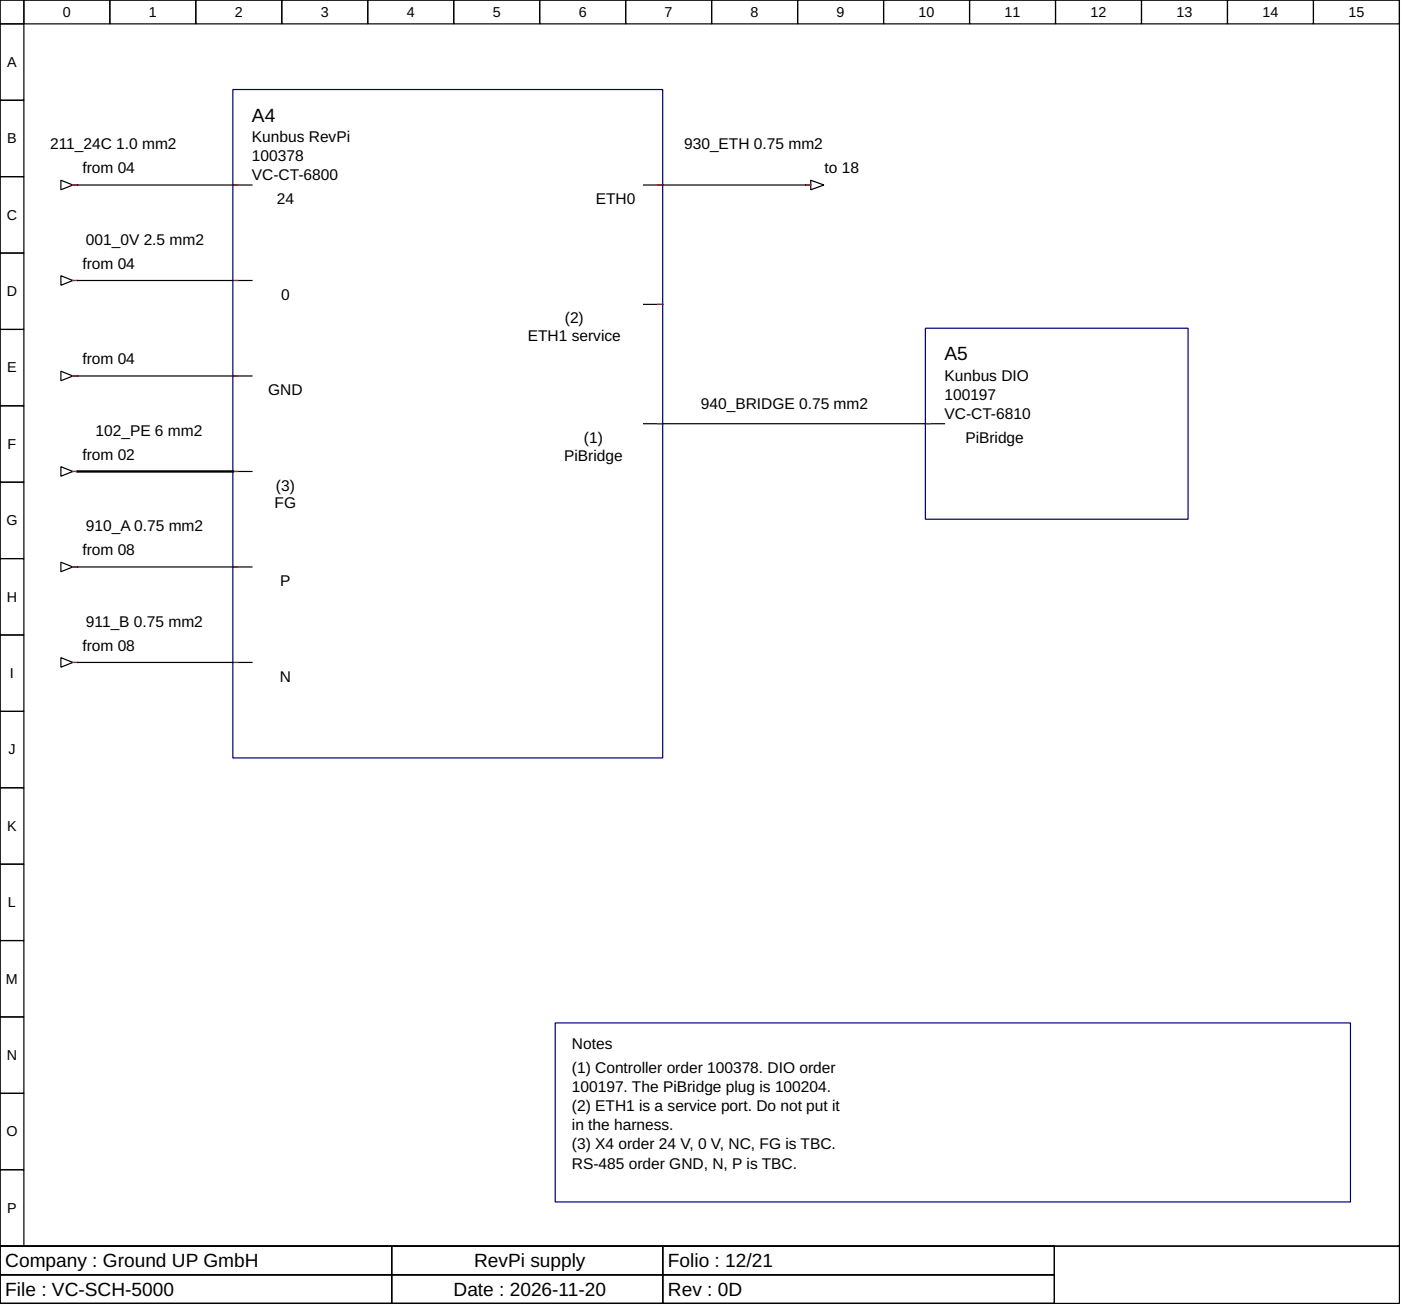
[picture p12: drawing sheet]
<svg xmlns="http://www.w3.org/2000/svg" width="310mm" height="289mm" viewBox="0 0 310 289" stroke-linecap="round" stroke-linejoin="round" font-family="sans-serif">
<g fill="none" stroke="#000" stroke-width=".26">
<path d="M0 0h310.1v276.2h-310.1zM0 0h5.3v5.3h-5.3zM0 5.3h5.3v16.9h-5.3zM5.3 0h19v5.3h-19zM24.3 0h19.1v5.3h-19.1zM43.4 0h19v5.3h-19zM62.4 0h19.1v5.3h-19.1zM81.5 0h19v5.3h-19zM100.5 0h19.1v5.3h-19.1zM119.6 0h19v5.3h-19zM138.6 0h19.1v5.3h-19.1zM157.7 0h19v5.3h-19z"/>
<path d="M176.7 0h19.1v5.3h-19.1zM195.8 0h19v5.3h-19zM214.8 0h19.1v5.3h-19.1zM233.9 0h19v5.3h-19zM252.9 0h19.1v5.3h-19.1zM272 0h19v5.3h-19zM291 0h19.1v5.3h-19.1zM0 22.2h5.3v17h-5.3zM0 39.2h5.3v16.9h-5.3zM13.5 40l2.6 1-2.6 1.1zM179.7 40l2.9 1-2.9 1.1zM0 56.1h5.3v16.9h-5.3z"/>
<path d="M16.1 41h.8M17.2 41h38.6M142.6 41h36M178.9 41h.8M0 73h5.3v17h-5.3zM13.5 61.1l2.6 1.1-2.6 1zM16.1 62.2h.8M17.2 62.2h38.6M142.6 67.5h4.2M0 90h5.3v16.9h-5.3zM13.5 82.3l2.6 1-2.6 1.1zM16.1 83.3h.8"/>
<path d="M17.2 83.3h38.6M142.6 93.9h66.7M0 106.9h5.3v16.9h-5.3zM13.5 103.5l2.6 1-2.6 1.1zM16.1 104.5h.8M51.6 104.5h4.2M0 123.8h5.3v17h-5.3zM13.5 124.6l2.6 1.1-2.6 1zM16.1 125.7h.8M17.2 125.7h38.6M0 140.8h5.3v16.9h-5.3zM0 157.7h5.3v16.9h-5.3z"/>
<path d="M13.5 145.8l2.6 1-2.6 1.1zM16.1 146.8h.8M17.2 146.8h38.6M0 174.6h5.3v17h-5.3zM0 191.6h5.3v16.9h-5.3zM0 208.5h5.3v16.9h-5.3zM0 225.4h5.3v17h-5.3zM0 242.4h5.3v16.9h-5.3zM0 259.3h5.3v16.9h-5.3zM0 276.2h310.1v12.7h-310.1zM0 276.2h86.8v6.4h-86.8zM86.8 276.2h60v6.4h-60z"/>
<path d="M146.8 276.2h86.8v6.4h-86.8zM0 282.6h86.8v6.3h-86.8zM86.8 282.6h60v6.3h-60zM146.8 282.6h86.8v6.3h-86.8z"/>
</g>
<path d="M51.6 19.8h95.2v148.2h-95.2zM205.1 72.8h58.2v42.3h-58.2zM123 226.7h176.2v39.7h-176.2z" fill="none" stroke="#000080" stroke-width=".26"/>
<g fill="none" stroke="#f00" stroke-width=".26">
<path d="M16.1 41h1.1M51.6 41h1.1M145.8 41h1M178.6 41h1.1M16.1 62.2h1.1M51.6 62.2h1.1M145.8 67.5h1M16.1 83.3h1.1M51.6 83.3h1.1M145.8 93.9h1M205.1 93.9h1M16.1 104.5h1.1"/>
<path d="M51.6 104.5h1.1M16.1 125.7h1.1M51.6 125.7h1.1M16.1 146.8h1.1M51.6 146.8h1.1"/>
</g>
<g fill="none" stroke="#00f" stroke-width=".26">
<path d="M17.2 41h.1M51.6 41h.1M146.8 41h.1M178.6 41h.1M17.2 62.2h.1M51.6 62.2h.1M146.8 67.5h.1M17.2 83.3h.1M51.6 83.3h.1M146.8 93.9h.1M205.1 93.9h.1M17.2 104.5h.1"/>
<path d="M51.6 104.5h.1M17.2 125.7h.1M51.6 125.7h.1M17.2 146.8h.1M51.6 146.8h.1"/>
</g>
<path d="M17.2 104.5h34.4" fill="none" stroke="#000" stroke-width=".53"/>
<g font-size="4.2">
<text x="55.8" y="27">A4</text>
<text x="209.3" y="79.9">A5</text>
<text x="1.2" y="280.9">Company : Ground UP GmbH</text>
<text x="105.1" y="280.9">RevPi supply</text>
<text x="148" y="280.9">Folio : 12/21</text>
<text x="1.2" y="287.2">File : VC-SCH-5000</text>
<text x="100.5" y="287.2">Date : 2026-11-20</text>
<text x="148" y="287.2">Rev : 0D</text>
</g>
<g font-size="3.4">
<text x="11.1" y="33.1">211_24C 1.0 mm2</text>
<text x="55.8" y="31.5">Kunbus RevPi</text>
<text x="55.8" y="35.7">100378</text>
<text x="151.6" y="33.1">930_ETH 0.75 mm2</text>
<text x="18.3" y="38.4">from 04</text>
<text x="55.8" y="40">VC-CT-6800</text>
<text x="182.7" y="38.4">to 18</text>
<text x="61.3" y="45.2">24</text>
<text x="132" y="45.2">ETH0</text>
<text x="18.3" y="59.5">from 04</text>
<text x="19" y="54.2">001_0V 2.5 mm2</text>
<text x="62.3" y="66.4">0</text>
<text x="125.2" y="71.7">(2)</text>
<text x="117" y="75.7">ETH1 service</text>
<text x="18.3" y="80.7">from 04</text>
<text x="59.4" y="87.6">GND</text>
<text x="209.3" y="84.4">Kunbus DIO</text>
<text x="209.3" y="88.6">100197</text>
<text x="155.3" y="90.8">940_BRIDGE 0.75 mm2</text>
<text x="209.3" y="92.9">VC-CT-6810</text>
<text x="18.3" y="101.9">from 02</text>
<text x="21.2" y="96.6">102_PE 6 mm2</text>
<text x="129.4" y="98.2">(1)</text>
<text x="213.9" y="98.2">PiBridge</text>
<text x="125" y="102.1">PiBridge</text>
<text x="60.8" y="112.7">FG</text>
<text x="61.1" y="108.7">(3)</text>
<text x="19" y="117.7">910_A 0.75 mm2</text>
<text x="18.3" y="123">from 08</text>
<text x="62.1" y="129.9">P</text>
<text x="19" y="138.9">911_B 0.75 mm2</text>
<text x="18.3" y="144.2">from 08</text>
<text x="62" y="151.1">N</text>
<text x="126.7" y="232.6">Notes</text>
<text x="126.7" y="237.9">(1) Controller order 100378. DIO order</text>
<text x="126.7" y="242.1">100197. The PiBridge plug is 100204.</text>
<text x="126.7" y="246.3">(2) ETH1 is a service port. Do not put it</text>
<text x="126.7" y="250.6">in the harness.</text>
<text x="126.7" y="254.8">(3) X4 order 24 V, 0 V, NC, FG is TBC.</text>
<text x="126.7" y="259">RS-485 order GND, N, P is TBC.</text>
</g>
<g font-size="3.2">
<text x="13.9" y="3.7">0</text>
<text x="33" y="3.7">1</text>
<text x="52" y="3.7">2</text>
<text x="71.1" y="3.7">3</text>
<text x="90.1" y="3.7">4</text>
<text x="109.2" y="3.7">5</text>
<text x="128.2" y="3.7">6</text>
<text x="147.3" y="3.7">7</text>
<text x="166.3" y="3.7">8</text>
<text x="185.4" y="3.7">9</text>
<text x="203.6" y="3.7">10</text>
<text x="222.6" y="3.7">11</text>
<text x="241.7" y="3.7">12</text>
<text x="260.7" y="3.7">13</text>
<text x="279.8" y="3.7">14</text>
<text x="298.8" y="3.7">15</text>
<text x="1.6" y="14.8">A</text>
<text x="1.6" y="31.8">B</text>
<text x="1.5" y="48.7">C</text>
<text x="1.5" y="65.6">D</text>
<text x="1.6" y="82.6">E</text>
<text x="1.7" y="99.5">F</text>
<text x="1.4" y="116.4">G</text>
<text x="1.5" y="133.3">H</text>
<text x="2.2" y="150.3">I</text>
<text x="1.9" y="167.2">J</text>
<text x="1.6" y="184.2">K</text>
<text x="1.8" y="201.1">L</text>
<text x="1.3" y="218">M</text>
<text x="1.5" y="234.9">N</text>
<text x="1.4" y="251.9">O</text>
<text x="1.6" y="268.8">P</text>
</g>
</svg>
